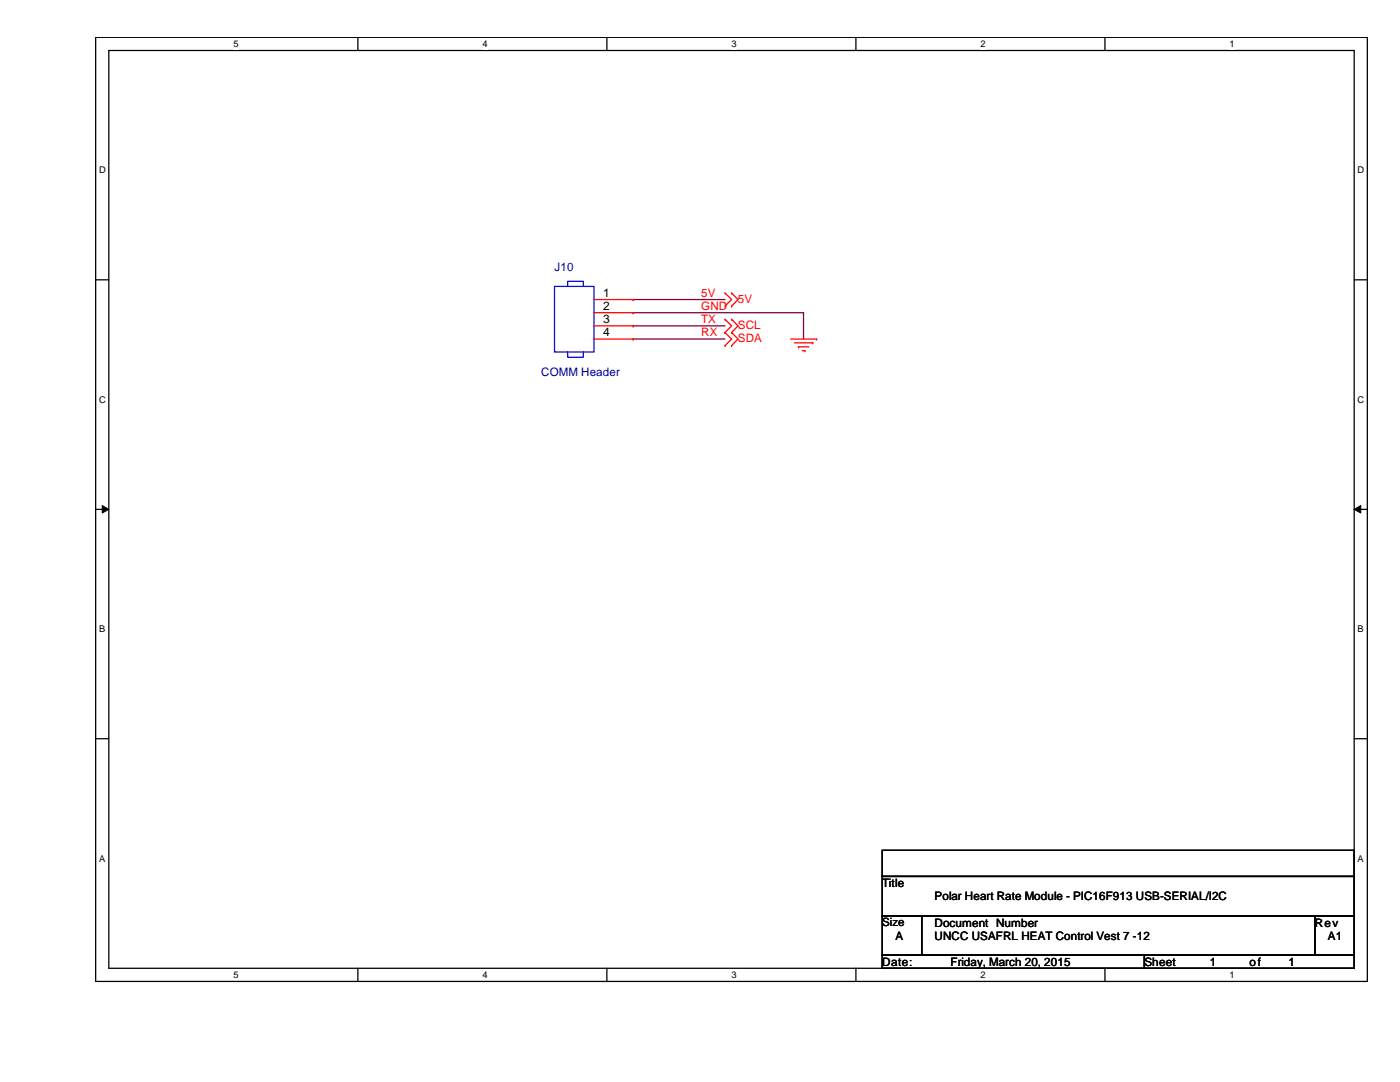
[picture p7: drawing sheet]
<svg xmlns="http://www.w3.org/2000/svg" width="279mm" height="216mm" viewBox="0 0 279 216" stroke-linecap="round" stroke-linejoin="round" font-family="sans-serif">
<path d="M19.1 7.5h253.8v188.3h-253.8zM21.7 10.1h248.6v183.1h-248.6z" fill="none" stroke="#000" stroke-width=".25"/>
<g fill="#fff">
<path d="M46.6 7.7h1v2.1h-1z"/>
<path d="M46.6 193.5h1v2.1h-1z"/>
</g>
<path d="M71.4 7.5v2.6M71.4 193.2v2.6" fill="none" stroke="#000" stroke-width=".25"/>
<g fill="#fff">
<path d="M96.3 7.7h1v2.1h-1z"/>
<path d="M96.3 193.5h1v2.1h-1z"/>
</g>
<path d="M121.1 7.5v2.6M121.1 193.2v2.6" fill="none" stroke="#000" stroke-width=".25"/>
<g fill="#fff">
<path d="M146 7.7h1v2.1h-1z"/>
<path d="M146 193.5h1v2.1h-1z"/>
</g>
<path d="M170.8 7.5v2.6M170.8 193.2v2.6" fill="none" stroke="#000" stroke-width=".25"/>
<g fill="#fff">
<path d="M195.7 7.7h1v2.1h-1z"/>
<path d="M195.7 193.5h1v2.1h-1z"/>
</g>
<path d="M220.5 7.5v2.6M220.5 193.2v2.6" fill="none" stroke="#000" stroke-width=".25"/>
<g fill="#fff">
<path d="M245.4 7.7h1v2.1h-1z"/>
<path d="M245.4 193.5h1v2.1h-1z"/>
<path d="M19.8 32.9h1.3v2.1h-1.3z"/>
<path d="M270.9 32.9h1.3v2.1h-1.3z"/>
<path d="M19.8 78.7h1.3v2.1h-1.3z"/>
<path d="M270.9 78.7h1.3v2.1h-1.3z"/>
</g>
<path d="M19.1 55.8h2.6M270.3 55.8h2.6" fill="none" stroke="#000" stroke-width=".25"/>
<g fill="#fff">
<path d="M19.8 124.5h1.2v2.1h-1.2z"/>
<path d="M270.9 124.5h1.3v2.1h-1.3z"/>
</g>
<path d="M19.1 101.6h2.6M270.3 101.6h2.6" fill="none" stroke="#000" stroke-width=".25"/>
<path d="M20.4 100.9l1.3 .7-1.3 .8zM270.3 101.6l1.3-.7v1.5z" fill="#000"/>
<path d="M20.4 100.9l1.3 .7-1.3 .8zM270.3 101.6l1.3-.7v1.5z" fill="none" stroke="#000" stroke-width=".2"/>
<g fill="#fff">
<path d="M19.8 170.3h1.2v2h-1.2z"/>
<path d="M270.9 170.3h1.3v2h-1.3z"/>
</g>
<path d="M19.1 147.4h2.6M270.3 147.4h2.6M176.1 169.7h94.2v5.2h-94.2zM176.1 174.9h94.2v7.9h-94.2zM176.1 182.8h7.8v7.8h-7.8zM176.1 190.6h52.3v2.6h-52.3zM183.9 182.8h78.5v7.8h-78.5zM228.4 190.6h41.9v2.6h-41.9zM262.4 182.8h7.9v7.8h-7.9z" fill="none" stroke="#000" stroke-width=".25"/>
<path d="M126.4 59.8h.1M126.4 59.8h18.3M126.4 65h.1M126.4 67.6h.1M126.4 62.4h.1M126.4 65h18.3M126.4 67.6h18.3M126.4 62.4h34M160.4 62.4h.1M160.4 62.4v5.2" fill="none" stroke="#800040" stroke-width=".25"/>
<g fill="none" stroke="#f00" stroke-width=".25">
<path d="M118.5 59.8h7.9M126.4 59.8h.1M144.7 58.5h.1M144.7 58.5l1.3 1.3-1.3 1.3M146 58.5h.1M146 58.5l1.3 1.3-1.3 1.3M118.5 67.6h7.9M118.5 62.4h7.9M118.5 65h7.9M126.4 62.4h.1M126.4 65h.1M126.4 67.6h.1"/>
<path d="M144.7 66.3h.1M144.7 63.7h.1M144.7 69h.1M144.7 61.1h.1M144.7 63.7l1.3 1.3-1.3 1.3M144.7 66.3l1.3 1.3-1.3 1.4M146 66.3h.1M146 63.7h.1M146 69h.1M146 61.1h.1M146 63.7l1.3 1.3-1.3 1.3M146 66.3l1.3 1.3-1.3 1.4"/>
<path d="M157.8 67.6h5.2M158.5 68.4h3.7M159.3 69.2h.1M159.3 69.2h2.1M160.1 70h.6M160.7 70h.1M162.2 68.4h.1M163 67.6h.1"/>
</g>
<path d="M110.7 57.1h7.8v13.1h-7.8zM113.3 57.1v-1h3.1v1M113.3 70.2v1.1h3.1v-1.1" fill="none" stroke="#00f" stroke-width=".25"/>
<g font-size="2.4">
<text x="120.4" y="59.2">1</text>
<text x="120.4" y="61.8">2</text>
<text x="120.4" y="64.5">3</text>
<text x="120.4" y="67.1">4</text>
</g>
<g font-size="2.3" fill="#000080">
<text x="110.7" y="54.1">J10</text>
<text x="108" y="75">COMM Header</text>
</g>
<g font-size="2.3" fill="#f00">
<text x="140" y="59.3">5V</text>
<text x="140" y="64.5">TX</text>
<text x="140" y="61.9">GND</text>
<text x="147.3" y="65.6">SCL</text>
<text x="147.3" y="60.4">5V</text>
<text x="140" y="67.1">RX</text>
<text x="147.3" y="68.2">SDA</text>
</g>
<g font-size="2.3">
<text x="176.1" y="177">Title</text>
<text x="186.5" y="179.7">Polar Heart Rate Module - PIC16F913 USB-SERIAL/I2C</text>
<text x="176.1" y="184.8">Size</text>
<text x="186.5" y="184.9">Document Number</text>
<text x="262.4" y="184.9">Rev</text>
<text x="178.7" y="187.5">A</text>
<text x="186.5" y="187.5">UNCC USAFRL HEAT Control Vest 7 -12</text>
<text x="265" y="187.5">A1</text>
<text x="176.1" y="192.7">Date:</text>
<text x="189.7" y="192.7">Friday, March 20, 2015</text>
<text x="228.4" y="192.7">Sheet</text>
<text x="241.5" y="192.7">1</text>
<text x="249.3" y="192.7">o f</text>
<text x="257.2" y="192.7">1</text>
</g>
<g font-size="1.9">
<text x="46.6" y="9.4">5</text>
<text x="96.3" y="9.4">4</text>
<text x="146" y="9.4">3</text>
<text x="195.7" y="9.4">2</text>
<text x="245.4" y="9.4">1</text>
<text x="19.8" y="34.6">D</text>
<text x="270.9" y="34.6">D</text>
<text x="19.8" y="80.3">C</text>
<text x="270.9" y="80.3">C</text>
<text x="19.8" y="126.2">B</text>
<text x="270.9" y="126.2">B</text>
<text x="19.8" y="171.9">A</text>
<text x="270.9" y="171.9">A</text>
<text x="46.6" y="195.2">5</text>
<text x="96.3" y="195.2">4</text>
<text x="146" y="195.2">3</text>
<text x="195.7" y="195.2">2</text>
<text x="245.4" y="195.2">1</text>
</g>
</svg>
